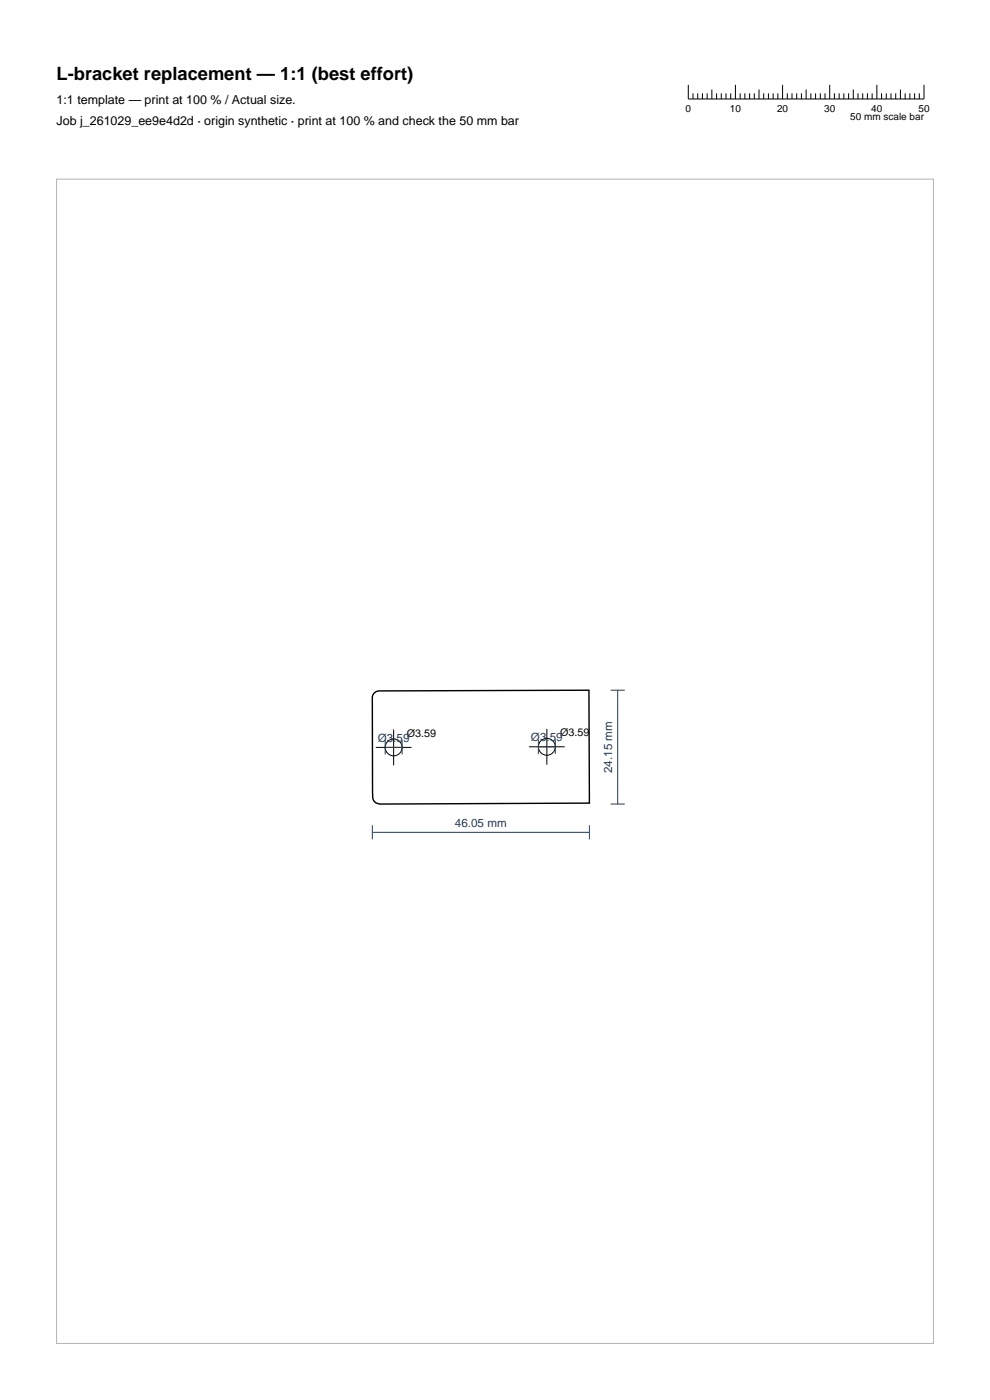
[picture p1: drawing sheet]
<svg xmlns="http://www.w3.org/2000/svg" width="210mm" height="297mm" viewBox="0 0 210 297" stroke-linecap="round" stroke-linejoin="round" font-family="sans-serif">
<g fill="none" stroke="#000" stroke-width=".21">
<path d="M146 18v3h50v-3M147 19.8v1.2M148 19.8v1.2M149 19.8v1.2M150 19.8v1.2M151 19v2M152 19.8v1.2M153 19.8v1.2M154 19.8v1.2M155 19.8v1.2M156 18v3M157 19.8v1.2"/>
<path d="M158 19.8v1.2M159 19.8v1.2M160 19.8v1.2M161 19v2M162 19.8v1.2M163 19.8v1.2M164 19.8v1.2M165 19.8v1.2M166 18v3M167 19.8v1.2M168 19.8v1.2M169 19.8v1.2"/>
<path d="M170 19.8v1.2M171 19v2M172 19.8v1.2M173 19.8v1.2M174 19.8v1.2M175 19.8v1.2M176 18v3M177 19.8v1.2M178 19.8v1.2M179 19.8v1.2M180 19.8v1.2M181 19v2"/>
<path d="M182 19.8v1.2M183 19.8v1.2M184 19.8v1.2M185 19.8v1.2M186 18v3M187 19.8v1.2M188 19.8v1.2M189 19.8v1.2M190 19.8v1.2M191 19v2M192 19.8v1.2M193 19.8v1.2"/>
<path d="M194 19.8v1.2M195 19.8v1.2M79.7 158.6h7.6M83.5 154.8v7.6M112.2 158.4h7.6M116 154.6v7.6"/>
<circle cx="83.5" cy="158.6" r="1.8"/>
<circle cx="116" cy="158.4" r="1.8"/>
</g>
<path d="M79.3 147.1l1-.5 44.6-.2 .1 24-44.5 .2-.8-.3-.4-.4-.2-.5-.1-1.3v-20.3z" fill="none" stroke="#000" stroke-width=".3"/>
<path d="M81.7 158.6h3.6M81.7 157.1v3M85.3 157.1v3M114.2 158.4h3.6M114.2 156.9v3M117.8 156.9v3M129.5 146.4h3M131 146.4v24.2M79 176.6h46M79 175.1v3M125 175.1v3M129.5 170.6h3" fill="none" stroke="#1f3b5e" stroke-width=".21"/>
<path d="M12 38h186v247h-186z" fill="none" stroke="#b3b3b3" stroke-width=".21"/>
<text font-size="3.9" x="12" y="17">L-bracket replacement — 1:1 (best effort)</text>
<g font-size="2.6">
<text x="12" y="22">1:1 template — print at 100 % / Actual size.</text>
<text x="12" y="26.5">Job j_261029_ee9e4d2d · origin synthetic · print at 100 % and check the 50 mm bar</text>
</g>
<g font-size="2.5" fill="#1f3b5e">
<text x="80.1" y="157.4">Ø3.59</text>
<text x="112.6" y="157.2">Ø3.59</text>
<text x="129.8" y="164" transform="rotate(-90 129.8 164)">24.15 mm</text>
<text x="96.5" y="175.4">46.05 mm</text>
</g>
<g font-size="2.3">
<text x="86.3" y="156.3">Ø3.59</text>
<text x="118.8" y="156.1">Ø3.59</text>
</g>
<g font-size="2.1">
<text x="145.4" y="23.8">0</text>
<text x="154.8" y="23.8">10</text>
<text x="164.8" y="23.8">20</text>
<text x="174.8" y="23.8">30</text>
<text x="184.8" y="23.8">40</text>
<text x="194.8" y="23.8">50</text>
<text x="180.4" y="25.5">50 mm scale bar</text>
</g>
</svg>
